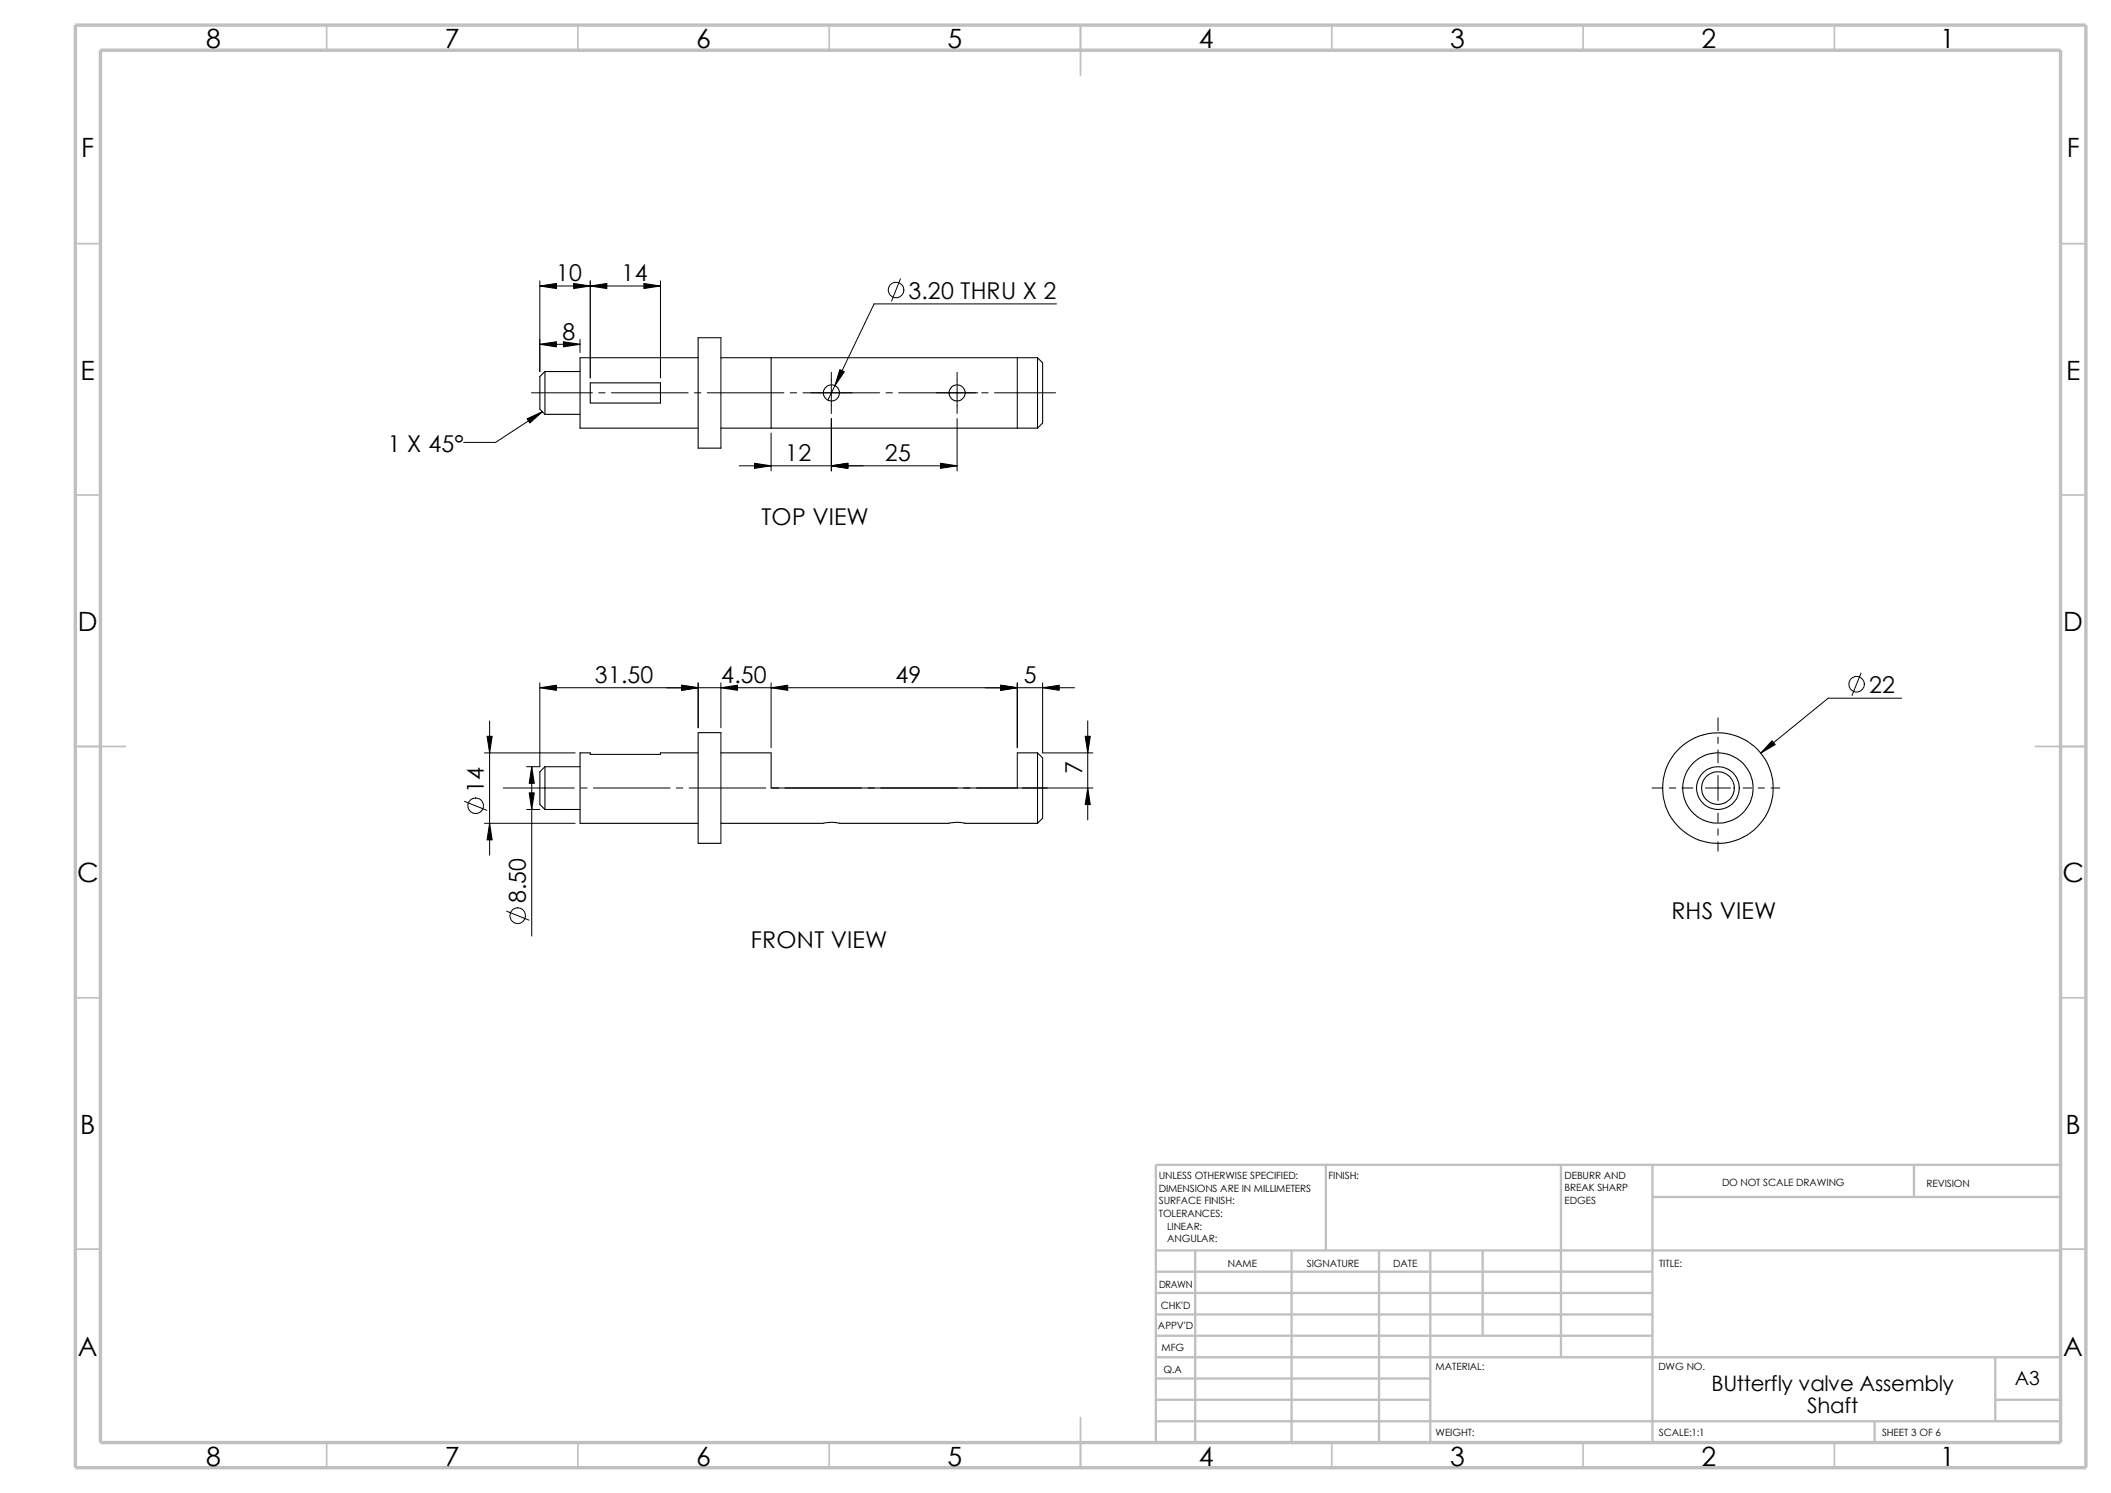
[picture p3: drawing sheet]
<svg xmlns="http://www.w3.org/2000/svg" width="420mm" height="297mm" viewBox="0 0 420 297" stroke-linecap="round" stroke-linejoin="round" font-family="sans-serif">
<g fill="none" stroke="#c0c0c0" stroke-width=".34">
<path d="M65 5v5M115 5v5M165 5v5M215 5v10M265 5v5M315 5v5M365 5v5M15 48.5h5M410 48.5h5M15 98.5h5M410 98.5h5M15 148.5h10"/>
<path d="M405 148.5h10M15 198.5h5M410 198.5h5M15 248.5h5M410 248.5h5M65 287v5M115 287v5M165 287v5M215 282v10M265 287v5M315 287v5M365 287v5"/>
</g>
<g fill="none" stroke="#c0c0c0" stroke-width=".47">
<path d="M263.8 231.7v17.1M310.6 231.7v38.3M328.8 238.1h81.2M328.8 231.7v55.3M380.8 231.7v6.4M410 231.7h-180v55.3M230 253h98.8M230 257.2h98.8M230 248.8h180M237.8 248.8v38.2M257 248.8v38.2M274.4 248.8v38.2"/>
<path d="M284.6 248.8v38.2M295 248.8v16.9M230 278.5h54.6M230 270h180M230 274.2h54.6M230 261.5h98.8M230 265.7h98.8M397 278.5h13M397 270v12.7M230 282.7h180M373 282.7v4.3"/>
</g>
<path d="M15 5h400v287h-400zM20 10h390v277h-390z" fill="none" stroke="#c0c0c0" stroke-width=".68" stroke-linecap="butt"/>
<g fill="none" stroke="#000" stroke-width=".21">
<path d="M108.4 73.9l-1 1v6.5l1 1M108.4 73.9h7M108.4 73.9v8.5M117.4 76.2h14v4h-14zM138.9 71.2h-23.5v14h23.5M138.9 67.2h4.5v22h-4.5zM143.4 71.2h63M153.4 71.2v14M202.4 71.2v14M206.4 71.2l1 1v12l-1 1M206.4 71.2v14M108.4 82.4h7"/>
<path d="M143.4 85.2h63M108.4 152.5l-1 1v6.5l1 1M108.4 152.5h7M108.4 152.5v8.5M138.9 149.8h-7.5v.3h-14v-.3h-2v14h23.5M138.9 145.8h4.5v22h-4.5zM143.4 149.8h10v7h49v-7h4M206.4 149.8l1 1v12l-1 1M206.4 149.8v14M108.4 161h7M143.4 163.8h20.4a6 6 0 0 1 3.2 0h21.8a6 6 0 0 1 3.2 0h14.4"/>
<circle cx="165.4" cy="78.2" r="1.6"/>
<circle cx="190.4" cy="78.2" r="1.61"/>
<circle cx="341.8" cy="156.8" r="3.2"/>
<circle cx="341.8" cy="156.8" r="7"/>
<circle cx="341.8" cy="156.8" r="4.3"/>
<circle cx="341.8" cy="156.8" r="11"/>
</g>
<g fill="none" stroke="#000" stroke-width=".2">
<path d="M107.4 55.9v18M107.4 56.9h24M117.4 55.9v19.3M131.4 55.9v19.3M179.2 55.5l-1.8 4.4M105.7 78.1h12.2M107.4 68.5h8M115.4 67.5v2.6M119.1 78.1h1.3M121.7 78.1h15.2M138.2 78.1h1.2M140.7 78.1h15.3"/>
<path d="M157.2 78.1h1.3M159.8 78.1h15.2M165.4 74.1v8.2M176.3 78.1h1.2M178.8 78.1h15.7M190.4 74.1v8.2M195.3 78.1h1.3M197.9 78.1h12.1M210.2 60.5h-36.3l-9.2 19.1M107.9 81.9l-9.3 6.1h-6.4M147.1 92.7h43.3M153.4 86.1v7.6"/>
<path d="M165.4 83.3v10.4M190.4 83.3v10.4M107.4 136.8h106.4M107.4 135.8v16.7h-2.6M138.9 135.8v9M143.4 135.8v9M153.4 135.8v13M202.4 135.8v13M207.4 135.8v14h10M370.2 133.9l-1.7 4.4M378.3 138.9h-14.6l-13.4 10.9M92.4 159.4l4.5 1.8"/>
<path d="M96.4 149.8h18M97.4 143.4v26.7M100.1 156.8h14.2M105.8 152.5v33.7M115.5 156.8h1.3M118.1 156.8h15.2M134.6 156.8h1.2M137.1 156.8h15.3M153.6 156.8h1.3M156.2 156.8h15.2M172.7 156.8h1.2M175.2 156.8h15.3"/>
<path d="M191.7 156.8h1.3M194.3 156.8h23.1M216.4 143.4v19.7M328.7 156.8h2.1M332.1 156.8h1.3M334.6 156.8h2.2M339.3 156.8h5M341.8 142.8v2.6M341.8 146.6v1.3M341.8 149.2v2.6M341.8 154.3v5M346.8 156.8h1.7"/>
<path d="M349.8 156.8h1.3M352.3 156.8h1.8M96.4 163.8h18M104.8 161h2.6M341.8 161.8v1.8M341.8 164.9v1.3M341.8 167.4v1.9M100.8 181.3l4.4 1.7"/>
<circle cx="178.3" cy="57.7" r="1.56"/>
<circle cx="369.4" cy="136.1" r="1.55"/>
<circle cx="94.6" cy="160.3" r="1.55"/>
<circle cx="103" cy="182.2" r="1.56"/>
</g>
<g fill="#000" stroke="#000" stroke-width=".2">
<path d="M107.4 56.9l3.3-.5v1zM117.4 56.9l3.3-.5v1zM114.1 56.4l3.3 .5-3.3 .5zM128.1 56.4l3.3 .5-3.3 .5zM107.4 68.5l3.3-.5v1zM112.1 68l3.3 .5-3.3 .5zM167.1 73.5l.9 .5-1.9 2.7zM104.9 83.3l3-1.4-2.5 2.3zM150.1 92.2l3.3 .5-3.3 .5zM165.4 92.7l3.3-.5v1zM187.1 92.2l3.3 .5-3.3 .5zM107.4 136.8l3.3-.5v1z"/>
<path d="M135.6 136.3l3.3 .5-3.3 .5zM143.4 136.8l3.3-.5v1zM153.4 136.8l3.3-.5v1zM199.1 136.3l3.3 .5-3.3 .5zM207.4 136.8l3.3-.5v1zM96.9 146.5h1l-.5 3.3zM105.8 152.5l.5 3.3h-1zM216.4 156.8l.5 3.3h-1zM215.9 146.5h1l-.5 3.3zM352.6 147.4l.6 .7-2.9 1.7zM97.4 163.8l.5 3.3h-1zM105.3 157.7h1l-.5 3.3z"/>
</g>
<g font-size="5.3">
<text x="41" y="9.6">8</text>
<text x="88.5" y="9.6">7</text>
<text x="138.5" y="9.6">6</text>
<text x="188.5" y="9.6">5</text>
<text x="238.5" y="9.6">4</text>
<text x="288.5" y="9.6">3</text>
<text x="338.5" y="9.6">2</text>
<text x="386" y="9.6">1</text>
<text x="16.2" y="31.3">F</text>
<text x="411.2" y="31.3">F</text>
<text x="16" y="75.6">E</text>
<text x="411" y="75.6">E</text>
<text x="15.5" y="125.6">D</text>
<text x="410.5" y="125.6">D</text>
<text x="15.3" y="175.6">C</text>
<text x="410.3" y="175.6">C</text>
<text x="16" y="225.6">B</text>
<text x="411" y="225.6">B</text>
<text x="15.5" y="269.8">A</text>
<text x="410.5" y="269.8">A</text>
<text x="41" y="291.6">8</text>
<text x="88.5" y="291.6">7</text>
<text x="138.5" y="291.6">6</text>
<text x="188.5" y="291.6">5</text>
<text x="238.5" y="291.6">4</text>
<text x="288.5" y="291.6">3</text>
<text x="338.5" y="291.6">2</text>
<text x="386" y="291.6">1</text>
</g>
<g font-size="4.6">
<text x="110.6" y="56">10</text>
<text x="123.7" y="56">14</text>
<text x="180.8" y="59.5">3.20 THRU X 2</text>
<text x="111.9" y="67.6">8</text>
<text x="77.2" y="89.8">1 X 45°</text>
<text x="156.2" y="91.7">12</text>
<text x="176.1" y="91.7">25</text>
<text x="151.5" y="104.5">TOP VIEW</text>
<text x="118.4" y="135.9">31.50</text>
<text x="143.5" y="135.9">4.50</text>
<text x="178.1" y="135.9">49</text>
<text x="203.7" y="135.9">5</text>
<text x="371.9" y="137.9">22</text>
<text x="215.3" y="154" transform="rotate(-90 215.3 154)">7</text>
<text x="96.3" y="157.8" transform="rotate(-90 96.3 157.8)">14</text>
<text x="104.6" y="179.7" transform="rotate(-90 104.6 179.7)">8.50</text>
<text x="332.5" y="182.8">RHS VIEW</text>
<text x="149.4" y="188.6">FRONT VIEW</text>
</g>
<g font-size="4.2">
<text x="340.5" y="276.8">BUtterfly valve Assembly</text>
<text x="359.5" y="281.1">Shaft</text>
</g>
<text font-size="3.9" x="400.9" y="275.5">A3</text>
<g font-size="2">
<text x="230.5" y="234.6">UNLESS OTHERWISE SPECIFIED:</text>
<text x="230.5" y="237.1">DIMENSIONS ARE IN MILLIMETERS</text>
<text x="230.5" y="239.6">SURFACE FINISH:</text>
<text x="264.3" y="234.6">FINISH:</text>
<text x="311.3" y="234.5">DEBURR AND</text>
<text x="311.3" y="237">BREAK SHARP</text>
<text x="311.3" y="239.5">EDGES</text>
<text x="342.6" y="236">DO NOT SCALE DRAWING</text>
<text x="383.3" y="236.2">REVISION</text>
<text x="230.5" y="242.1">TOLERANCES:</text>
<text x="232.2" y="244.6">LINEAR:</text>
<text x="232.2" y="247.1">ANGULAR:</text>
<text x="260" y="252">SIGNATURE</text>
<text x="277.2" y="252">DATE</text>
<text x="330.1" y="252">TITLE:</text>
<text x="230.6" y="256.2">DRAWN</text>
<text x="244.3" y="252.1">NAME</text>
<text x="230.9" y="260.4">CHK'D</text>
<text x="230.4" y="264.5">APPV'D</text>
<text x="231.1" y="268.8">MFG</text>
<text x="231.5" y="273.1">Q.A</text>
<text x="285.6" y="272.5">MATERIAL:</text>
<text x="329.9" y="272.5">DWG NO.</text>
<text x="285.6" y="285.6">WEIGHT:</text>
<text x="330" y="285.6">SCALE:1:1</text>
<text x="374.4" y="285.6">SHEET 3 OF 6</text>
</g>
</svg>
